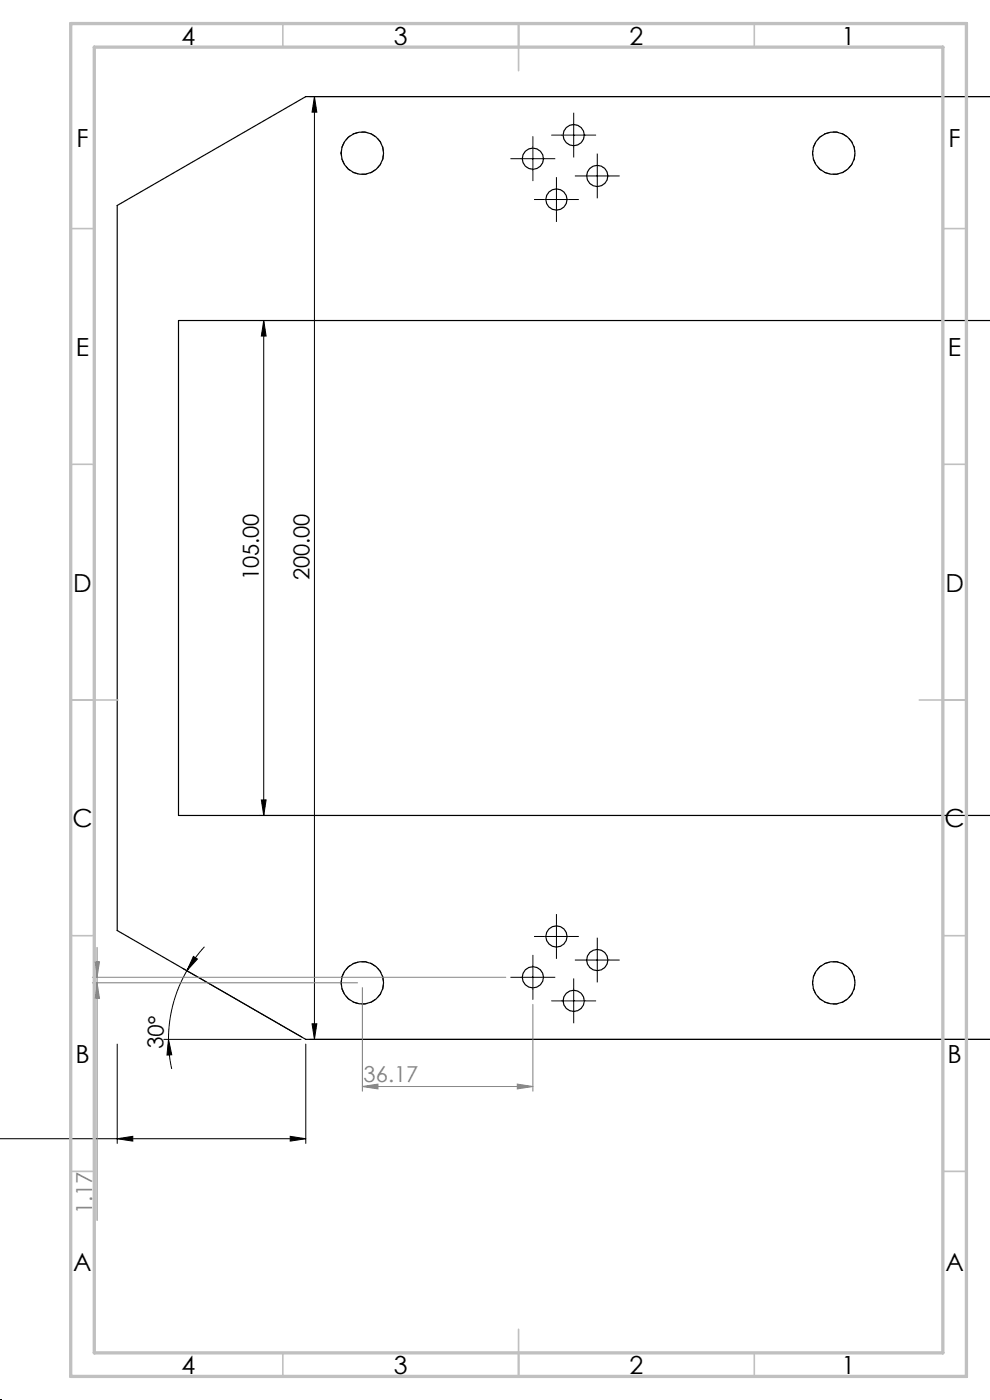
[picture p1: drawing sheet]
<svg xmlns="http://www.w3.org/2000/svg" width="210mm" height="297mm" viewBox="0 0 210 297" stroke-linecap="round" stroke-linejoin="round" font-family="sans-serif">
<path d="M72.3 32.5a4.5 4.5 0 0 1 6.4-4.1 4.5 4.5 0 0 1 1.1 7.5 4.5 4.5 0 0 1-7.3-2.1l-.2-1.3M172.3 32.5a4.5 4.5 0 0 1 6.4-4.1 4.5 4.5 0 0 1 1.1 7.5 4.5 4.5 0 0 1-7.3-2.1l-.2-1.3M72.3 208.5a4.5 4.5 0 0 1 6.4-4.1 4.5 4.5 0 0 1 1.1 7.5 4.5 4.5 0 0 1-7.3-2.1l-.2-1.3M172.3 208.5a4.5 4.5 0 0 1 6.4-4.1 4.5 4.5 0 0 1 1.1 7.5 4.5 4.5 0 0 1-7.3-2.1l-.2-1.3" fill="none" stroke="#000" stroke-width=".21" stroke-dasharray="1.3 .6" stroke-dashoffset=".8" stroke-linecap="butt"/>
<g fill="none" stroke="#000" stroke-width=".25">
<path d="M210.1 20.5h-145.2l-40 23.1v153.8l40 23.1h145.2M210.1 68h-172.2v105h172.2"/>
<circle cx="76.9" cy="32.5" r="4.5"/>
<circle cx="113" cy="33.7" r="2.25"/>
<circle cx="121.7" cy="28.7" r="2.25"/>
<circle cx="126.7" cy="37.3" r="2.25"/>
<circle cx="176.9" cy="32.5" r="4.5"/>
<circle cx="118" cy="42.3" r="2.25"/>
<circle cx="118" cy="198.7" r="2.25"/>
<circle cx="76.9" cy="208.5" r="4.5"/>
<circle cx="113" cy="207.3" r="2.25"/>
<circle cx="121.7" cy="212.3" r="2.25"/>
<circle cx="126.7" cy="203.7" r="2.25"/>
<circle cx="176.9" cy="208.5" r="4.5"/>
</g>
<g fill="none" stroke="#000" stroke-width=".21">
<path d="M65.7 20.5h144.4M66.7 20.5l.5 3.3h-1zM66.7 20.5v200M110.5 33.7h5M113 31.2v5M118 39.8v5M119.2 28.7h5M121.7 26.2v5M124.2 37.3h5M126.7 34.8v5M115.5 42.3h5M54.9 68h155.2"/>
<path d="M55.9 68l.6 3.3h-1.1zM55.9 68v105M54.9 173h155.2M55.4 169.7h1.1l-.6 3.3zM115.5 198.7h5M118 196.2v5M38.8 205.4l25.2 14.6M39.6 205.9a29.1 29.1 0 0 0-3.9 14.6M41 202.9l.9 .6-2.3 2.4zM43.4 200.8a29.1 29.1 0 0 0-3.8 5.1M66.2 217.2h1l-.5 3.3zM110.5 207.3h5"/>
<path d="M113 204.8v5M119.2 212.3h5M121.7 209.8v5M124.2 203.7h5M126.7 201.2v5M24.9 221.5v21.1M34.7 220.5h29.2M35.7 220.5l.7 3.3h-1zM35.7 220.5a29.1 29.1 0 0 0 .7 6.3M64.9 221.5v21.1M65.7 220.5h144.4M-.1 241.6h65"/>
<path d="M24.9 241.6l3.3-.5v1zM61.6 241.1l3.3 .5-3.3 .5z"/>
</g>
<path d="M19.6 208.5h56.3M19.6 207.3h87.7M20.1 204h1l-.5 3.3zM20.6 208.5l.5 3.3h-1zM20.6 201v57.9M76.9 209.5v22M113 213.1v18.4M76.9 230.5l3.3-.5v1zM76.9 230.5h36.1M109.7 230l3.3 .5-3.3 .5z" fill="none" stroke="#808080" stroke-width=".21"/>
<g fill="none" stroke="#000" stroke-width=".21" stroke-dasharray="15.2 1.3 1.3 1.3" stroke-linecap="butt">
<path d="M110.5 33.7h-2.2M113 31.2v-2.3M113 36.2v2.2M115.5 33.7h2.3M118 39.8v-2.2M119.2 28.7h-2.3M121.7 26.2v-2.3M121.7 31.2v2.2M124.2 28.7h2.2M124.2 37.3h-2.3M126.7 34.8v-2.2M126.7 39.8v2.3"/>
<path d="M129.2 37.3h2.2M115.5 42.3h-2.2M118 44.8v2.3M120.5 42.3h2.3M115.5 198.7h-2.2M118 196.2v-2.3M120.5 198.7h2.3M110.5 207.3h-2.2M113 204.8v-2.2M113 209.8v2.3M115.5 207.3h2.3M118 201.2v2.2"/>
<path d="M119.2 212.3h-2.3M121.7 209.8v-2.2M121.7 214.8v2.3M124.2 203.7h-2.3M124.2 212.3h2.2M126.7 201.2v-2.3M126.7 206.2v2.2M129.2 203.7h2.2"/>
</g>
<path d="M0 297h.1" fill="none" stroke="#000" stroke-width=".21" stroke-dasharray="1.3 .6"/>
<g fill="none" stroke="#c0c0c0" stroke-width=".35">
<path d="M60 5v5M110 5v10M160 5v5M15 48.5h5M200 48.5h5M15 98.5h5M200 98.5h5M15 148.5h10M195 148.5h10M15 198.5h5M200 198.5h5M15 248.5h5"/>
<path d="M200 248.5h5M60 287v5M110 282v10M160 287v5"/>
</g>
<path d="M15 5h190v287h-190zM20 10h180v277h-180z" fill="none" stroke="#c0c0c0" stroke-width=".7"/>
<g fill="#000">
<path d="M66.7 20.5l.5 3.3h-1zM66.2 217.2h1l-.5 3.3zM210.1 208.5v3.3zM210.1 217.2v3.3z"/>
<path d="M55.4 169.7h1.1l-.6 3.3zM55.9 68l.6 3.3h-1.1zM210.1 29.2v3.3zM210.1 20.5v3.3z"/>
<path d="M41 202.9l.9 .6-2.3 2.4zM35.7 220.5l.7 3.3h-1z"/>
<path d="M61.6 241.1l3.3 .5-3.3 .5zM24.9 241.6l3.3-.5v1z"/>
</g>
<g fill="#808080">
<path d="M109.7 230l3.3 .5-3.3 .5zM76.9 230.5l3.3-.5v1zM210.1 12.8v1zM210.1 12.8v1z"/>
<path d="M20.6 208.5l.5 3.3h-1zM20.1 204h1l-.5 3.3z"/>
</g>
<g font-size="5.3">
<text x="38.5" y="9.5">4</text>
<text x="83.5" y="9.5">3</text>
<text x="133.5" y="9.5">2</text>
<text x="178.5" y="9.5">1</text>
<text x="16.2" y="31.2">F</text>
<text x="201.2" y="31.2">F</text>
<text x="16.1" y="75.5">E</text>
<text x="201.1" y="75.5">E</text>
<text x="15.5" y="125.5">D</text>
<text x="200.5" y="125.5">D</text>
<text x="15.4" y="175.5">C</text>
<text x="200.4" y="175.5">C</text>
<text x="16" y="225.5">B</text>
<text x="201" y="225.5">B</text>
<text x="15.5" y="269.7">A</text>
<text x="200.5" y="269.7">A</text>
<text x="38.5" y="291.5">4</text>
<text x="83.5" y="291.5">3</text>
<text x="133.5" y="291.5">2</text>
<text x="178.5" y="291.5">1</text>
</g>
<g font-size="4.7">
<text x="54.9" y="123.1" transform="rotate(-90 54.9 123.1)">105.00</text>
<text x="65.7" y="123.1" transform="rotate(-90 65.7 123.1)">200.00</text>
<text x="34.6" y="222.6" transform="rotate(-87 34.6 222.6)">30°</text>
</g>
<g font-size="4.7" fill="#808080">
<text x="77.1" y="229.5">36.17</text>
<text x="19.6" y="257.6" transform="rotate(-90 19.6 257.6)">1.17</text>
</g>
</svg>
